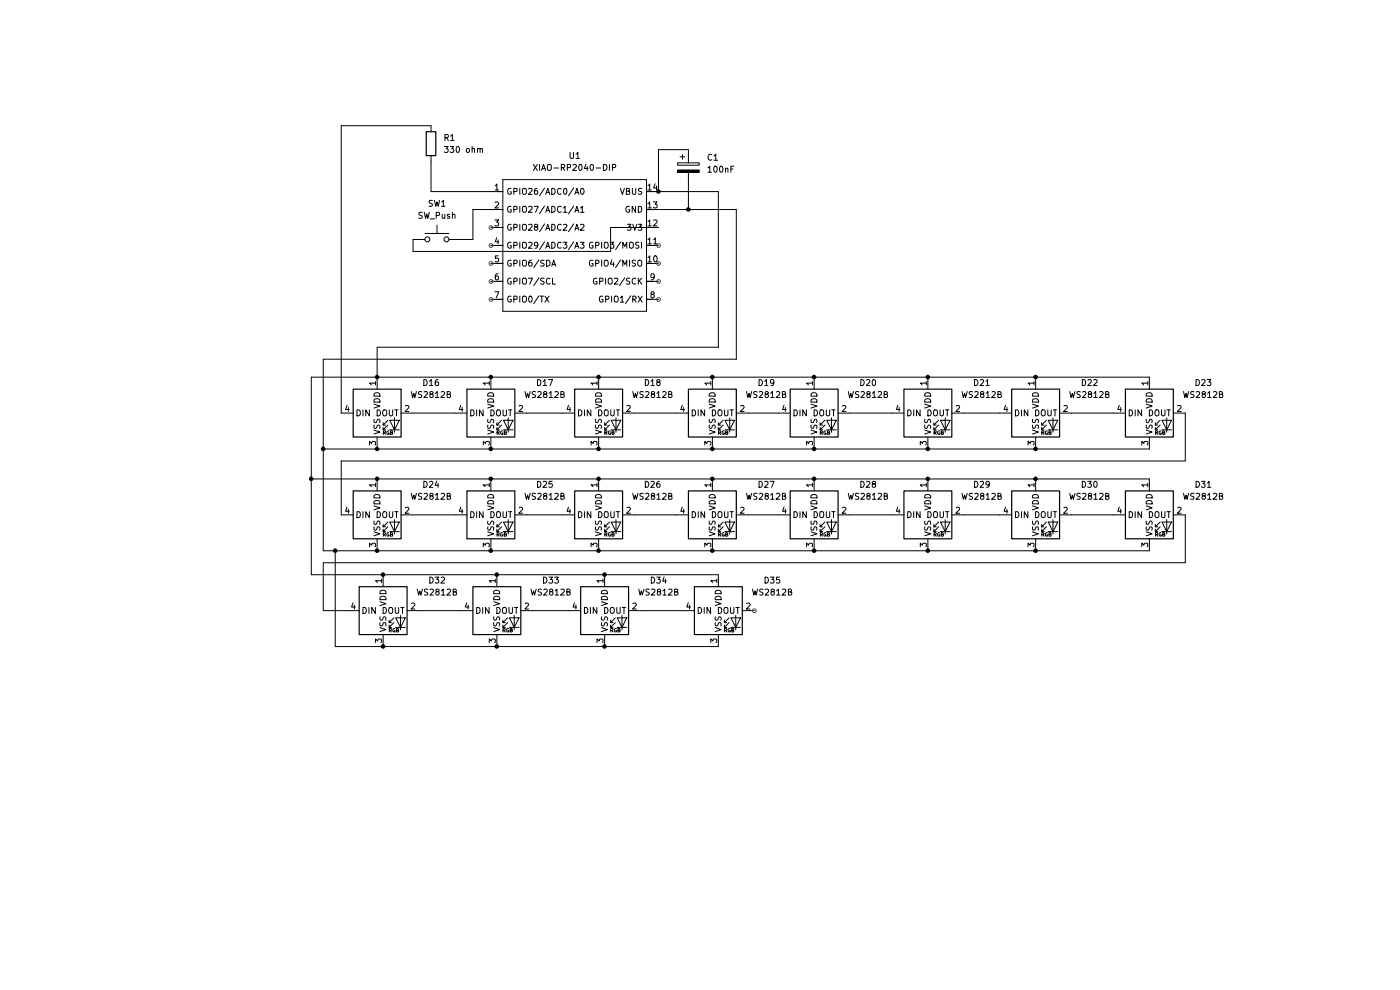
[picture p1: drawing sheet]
(kicad_sch
 (version 20250114)
 (generator "eeschema")
 (generator_version "9.0")
 (paper "A4")
 (lib_symbols
  (symbol "Device:C_Polarized"
   (pin_numbers (hide yes))
   (pin_names
    (offset 0.254)) (exclude_from_sim no) (in_bom yes) (on_board yes)
   (property "Reference" "C" (at 0.635 2.54 0) (effects (font (size 1.27 1.27)) (justify left)))
   (property "Value" "C_Polarized" (at 0.635 -2.54 0) (effects (font (size 1.27 1.27)) (justify left)))
   (property "Footprint" "" (at 0.9652 -3.81 0) (effects (font (size 1.27 1.27)) (hide yes)))
   (property "Datasheet" "~" (at 0 0 0) (effects (font (size 1.27 1.27)) (hide yes)))
   (property "Description" "Polarized capacitor" (at 0 0 0) (effects (font (size 1.27 1.27)) (hide yes)))
   (symbol "C_Polarized_0_1"
    (rectangle (start -2.286 0.508) (end 2.286 1.016) (stroke (width 0) (type default)) (fill (type none)))
    (polyline (pts (xy -1.778 2.286) (xy -0.762 2.286)) (stroke (width 0) (type default)) (fill (type none)))
    (polyline (pts (xy -1.27 2.794) (xy -1.27 1.778)) (stroke (width 0) (type default)) (fill (type none)))
    (rectangle (start 2.286 -0.508) (end -2.286 -1.016) (stroke (width 0) (type default)) (fill (type outline))))
   (symbol "C_Polarized_1_1"
    (pin passive line (at 0 3.81 270) (length 2.794) (name "~" (effects (font (size 1.27 1.27)))) (number "1" (effects (font (size 1.27 1.27)))))
    (pin passive line (at 0 -3.81 90) (length 2.794) (name "~" (effects (font (size 1.27 1.27)))) (number "2" (effects (font (size 1.27 1.27))))))
   (embedded_fonts no))
  (symbol "Device:R"
   (pin_numbers (hide yes))
   (pin_names
    (offset 0)) (exclude_from_sim no) (in_bom yes) (on_board yes)
   (property "Reference" "R" (at 2.032 0 90) (effects (font (size 1.27 1.27))))
   (property "Value" "R" (at 0 0 90) (effects (font (size 1.27 1.27))))
   (property "Footprint" "" (at -1.778 0 90) (effects (font (size 1.27 1.27)) (hide yes)))
   (property "Datasheet" "~" (at 0 0 0) (effects (font (size 1.27 1.27)) (hide yes)))
   (property "Description" "Resistor" (at 0 0 0) (effects (font (size 1.27 1.27)) (hide yes)))
   (symbol "R_0_1"
    (rectangle (start -1.016 -2.54) (end 1.016 2.54) (stroke (width 0.254) (type default)) (fill (type none))))
   (symbol "R_1_1"
    (pin passive line (at 0 3.81 270) (length 1.27) (name "~" (effects (font (size 1.27 1.27)))) (number "1" (effects (font (size 1.27 1.27)))))
    (pin passive line (at 0 -3.81 90) (length 1.27) (name "~" (effects (font (size 1.27 1.27)))) (number "2" (effects (font (size 1.27 1.27))))))
   (embedded_fonts no))
  (symbol "LED:WS2812B"
   (pin_names
    (offset 0.254)) (exclude_from_sim no) (in_bom yes) (on_board yes)
   (property "Reference" "D" (at 5.08 5.715 0) (effects (font (size 1.27 1.27)) (justify right bottom)))
   (property "Value" "WS2812B" (at 1.27 -5.715 0) (effects (font (size 1.27 1.27)) (justify left top)))
   (property "Footprint" "LED_SMD:LED_WS2812B_PLCC4_5.0x5.0mm_P3.2mm" (at 1.27 -7.62 0) (effects (font (size 1.27 1.27)) (justify left top) (hide yes)))
   (property "Datasheet" "https://cdn-shop.adafruit.com/datasheets/WS2812B.pdf" (at 2.54 -9.525 0) (effects (font (size 1.27 1.27)) (justify left top) (hide yes)))
   (property "Description" "RGB LED with integrated controller" (at 0 0 0) (effects (font (size 1.27 1.27)) (hide yes)))
   (symbol "WS2812B_0_0"
    (text "RGB" (at 2.286 -4.191 0) (effects (font (size 0.762 0.762)))))
   (symbol "WS2812B_0_1"
    (polyline (pts (xy 1.27 -2.54) (xy 1.778 -2.54)) (stroke (width 0) (type default)) (fill (type none)))
    (polyline (pts (xy 1.27 -3.556) (xy 1.778 -3.556)) (stroke (width 0) (type default)) (fill (type none)))
    (polyline (pts (xy 2.286 -1.524) (xy 1.27 -2.54) (xy 1.27 -2.032)) (stroke (width 0) (type default)) (fill (type none)))
    (polyline (pts (xy 2.286 -2.54) (xy 1.27 -3.556) (xy 1.27 -3.048)) (stroke (width 0) (type default)) (fill (type none)))
    (polyline (pts (xy 3.683 -1.016) (xy 3.683 -3.556) (xy 3.683 -4.064)) (stroke (width 0) (type default)) (fill (type none)))
    (polyline (pts (xy 4.699 -1.524) (xy 2.667 -1.524) (xy 3.683 -3.556) (xy 4.699 -1.524)) (stroke (width 0) (type default)) (fill (type none)))
    (polyline (pts (xy 4.699 -3.556) (xy 2.667 -3.556)) (stroke (width 0) (type default)) (fill (type none)))
    (rectangle (start 5.08 5.08) (end -5.08 -5.08) (stroke (width 0.254) (type default)) (fill (type background))))
   (symbol "WS2812B_1_1"
    (pin input line (at -7.62 0 0) (length 2.54) (name "DIN" (effects (font (size 1.27 1.27)))) (number "4" (effects (font (size 1.27 1.27)))))
    (pin power_in line (at 0 7.62 270) (length 2.54) (name "VDD" (effects (font (size 1.27 1.27)))) (number "1" (effects (font (size 1.27 1.27)))))
    (pin power_in line (at 0 -7.62 90) (length 2.54) (name "VSS" (effects (font (size 1.27 1.27)))) (number "3" (effects (font (size 1.27 1.27)))))
    (pin output line (at 7.62 0 180) (length 2.54) (name "DOUT" (effects (font (size 1.27 1.27)))) (number "2" (effects (font (size 1.27 1.27))))))
   (embedded_fonts no))
  (symbol "Seeed_Studio_XIAO_Series:XIAO-RP2040-DIP" (exclude_from_sim no) (in_bom yes) (on_board yes)
   (property "Reference" "U" (at 0 0 0) (effects (font (size 1.27 1.27))))
   (property "Value" "XIAO-RP2040-DIP" (at 5.334 -1.778 0) (effects (font (size 1.27 1.27))))
   (property "Footprint" "Module:MOUDLE14P-XIAO-DIP-SMD" (at 14.478 -32.258 0) (effects (font (size 1.27 1.27)) (hide yes)))
   (property "Datasheet" "" (at 0 0 0) (effects (font (size 1.27 1.27)) (hide yes)))
   (property "Description" "" (at 0 0 0) (effects (font (size 1.27 1.27)) (hide yes)))
   (symbol "XIAO-RP2040-DIP_1_0"
    (polyline (pts (xy -1.27 -2.54) (xy 29.21 -2.54)) (stroke (width 0.1524) (type solid)) (fill (type none)))
    (polyline (pts (xy -1.27 -5.08) (xy -2.54 -5.08)) (stroke (width 0.1524) (type solid)) (fill (type none)))
    (polyline (pts (xy -1.27 -5.08) (xy -1.27 -2.54)) (stroke (width 0.1524) (type solid)) (fill (type none)))
    (polyline (pts (xy -1.27 -8.89) (xy -2.54 -8.89)) (stroke (width 0.1524) (type solid)) (fill (type none)))
    (polyline (pts (xy -1.27 -8.89) (xy -1.27 -5.08)) (stroke (width 0.1524) (type solid)) (fill (type none)))
    (polyline (pts (xy -1.27 -12.7) (xy -2.54 -12.7)) (stroke (width 0.1524) (type solid)) (fill (type none)))
    (polyline (pts (xy -1.27 -12.7) (xy -1.27 -8.89)) (stroke (width 0.1524) (type solid)) (fill (type none)))
    (polyline (pts (xy -1.27 -16.51) (xy -2.54 -16.51)) (stroke (width 0.1524) (type solid)) (fill (type none)))
    (polyline (pts (xy -1.27 -16.51) (xy -1.27 -12.7)) (stroke (width 0.1524) (type solid)) (fill (type none)))
    (polyline (pts (xy -1.27 -20.32) (xy -2.54 -20.32)) (stroke (width 0.1524) (type solid)) (fill (type none)))
    (polyline (pts (xy -1.27 -24.13) (xy -2.54 -24.13)) (stroke (width 0.1524) (type solid)) (fill (type none)))
    (polyline (pts (xy -1.27 -27.94) (xy -2.54 -27.94)) (stroke (width 0.1524) (type solid)) (fill (type none)))
    (polyline (pts (xy -1.27 -30.48) (xy -1.27 -16.51)) (stroke (width 0.1524) (type solid)) (fill (type none)))
    (polyline (pts (xy 29.21 -2.54) (xy 29.21 -5.08)) (stroke (width 0.1524) (type solid)) (fill (type none)))
    (polyline (pts (xy 29.21 -5.08) (xy 29.21 -8.89)) (stroke (width 0.1524) (type solid)) (fill (type none)))
    (polyline (pts (xy 29.21 -8.89) (xy 29.21 -12.7)) (stroke (width 0.1524) (type solid)) (fill (type none)))
    (polyline (pts (xy 29.21 -12.7) (xy 29.21 -30.48)) (stroke (width 0.1524) (type solid)) (fill (type none)))
    (polyline (pts (xy 29.21 -30.48) (xy -1.27 -30.48)) (stroke (width 0.1524) (type solid)) (fill (type none)))
    (polyline (pts (xy 30.48 -5.08) (xy 29.21 -5.08)) (stroke (width 0.1524) (type solid)) (fill (type none)))
    (polyline (pts (xy 30.48 -8.89) (xy 29.21 -8.89)) (stroke (width 0.1524) (type solid)) (fill (type none)))
    (polyline (pts (xy 30.48 -12.7) (xy 29.21 -12.7)) (stroke (width 0.1524) (type solid)) (fill (type none)))
    (polyline (pts (xy 30.48 -16.51) (xy 29.21 -16.51)) (stroke (width 0.1524) (type solid)) (fill (type none)))
    (polyline (pts (xy 30.48 -20.32) (xy 29.21 -20.32)) (stroke (width 0.1524) (type solid)) (fill (type none)))
    (polyline (pts (xy 30.48 -24.13) (xy 29.21 -24.13)) (stroke (width 0.1524) (type solid)) (fill (type none)))
    (polyline (pts (xy 30.48 -27.94) (xy 29.21 -27.94)) (stroke (width 0.1524) (type solid)) (fill (type none)))
    (pin passive line (at -3.81 -5.08 0) (length 2.54) (name "GPIO26/ADC0/A0" (effects (font (size 1.27 1.27)))) (number "1" (effects (font (size 1.27 1.27)))))
    (pin passive line (at -3.81 -8.89 0) (length 2.54) (name "GPIO27/ADC1/A1" (effects (font (size 1.27 1.27)))) (number "2" (effects (font (size 1.27 1.27)))))
    (pin passive line (at -3.81 -12.7 0) (length 2.54) (name "GPIO28/ADC2/A2" (effects (font (size 1.27 1.27)))) (number "3" (effects (font (size 1.27 1.27)))))
    (pin passive line (at -3.81 -16.51 0) (length 2.54) (name "GPIO29/ADC3/A3" (effects (font (size 1.27 1.27)))) (number "4" (effects (font (size 1.27 1.27)))))
    (pin passive line (at -3.81 -20.32 0) (length 2.54) (name "GPIO6/SDA" (effects (font (size 1.27 1.27)))) (number "5" (effects (font (size 1.27 1.27)))))
    (pin passive line (at -3.81 -24.13 0) (length 2.54) (name "GPIO7/SCL" (effects (font (size 1.27 1.27)))) (number "6" (effects (font (size 1.27 1.27)))))
    (pin passive line (at -3.81 -27.94 0) (length 2.54) (name "GPIO0/TX" (effects (font (size 1.27 1.27)))) (number "7" (effects (font (size 1.27 1.27)))))
    (pin passive line (at 31.75 -5.08 180) (length 2.54) (name "VBUS" (effects (font (size 1.27 1.27)))) (number "14" (effects (font (size 1.27 1.27)))))
    (pin passive line (at 31.75 -8.89 180) (length 2.54) (name "GND" (effects (font (size 1.27 1.27)))) (number "13" (effects (font (size 1.27 1.27)))))
    (pin passive line (at 31.75 -12.7 180) (length 2.54) (name "3V3" (effects (font (size 1.27 1.27)))) (number "12" (effects (font (size 1.27 1.27)))))
    (pin passive line (at 31.75 -16.51 180) (length 2.54) (name "GPIO3/MOSI" (effects (font (size 1.27 1.27)))) (number "11" (effects (font (size 1.27 1.27)))))
    (pin passive line (at 31.75 -20.32 180) (length 2.54) (name "GPIO4/MISO" (effects (font (size 1.27 1.27)))) (number "10" (effects (font (size 1.27 1.27)))))
    (pin passive line (at 31.75 -24.13 180) (length 2.54) (name "GPIO2/SCK" (effects (font (size 1.27 1.27)))) (number "9" (effects (font (size 1.27 1.27)))))
    (pin passive line (at 31.75 -27.94 180) (length 2.54) (name "GPIO1/RX" (effects (font (size 1.27 1.27)))) (number "8" (effects (font (size 1.27 1.27))))))
   (embedded_fonts no))
  (symbol "Switch:SW_Push"
   (pin_numbers (hide yes))
   (pin_names
    (offset 1.016) (hide yes)) (exclude_from_sim no) (in_bom yes) (on_board yes)
   (property "Reference" "SW" (at 1.27 2.54 0) (effects (font (size 1.27 1.27)) (justify left)))
   (property "Value" "SW_Push" (at 0 -1.524 0) (effects (font (size 1.27 1.27))))
   (property "Footprint" "" (at 0 5.08 0) (effects (font (size 1.27 1.27)) (hide yes)))
   (property "Datasheet" "~" (at 0 5.08 0) (effects (font (size 1.27 1.27)) (hide yes)))
   (property "Description" "Push button switch, generic, two pins" (at 0 0 0) (effects (font (size 1.27 1.27)) (hide yes)))
   (symbol "SW_Push_0_1"
    (circle (center -2.032 0) (radius 0.508) (stroke (width 0) (type default)) (fill (type none)))
    (polyline (pts (xy 0 1.27) (xy 0 3.048)) (stroke (width 0) (type default)) (fill (type none)))
    (circle (center 2.032 0) (radius 0.508) (stroke (width 0) (type default)) (fill (type none)))
    (polyline (pts (xy 2.54 1.27) (xy -2.54 1.27)) (stroke (width 0) (type default)) (fill (type none)))
    (pin passive line (at -5.08 0 0) (length 2.54) (name "1" (effects (font (size 1.27 1.27)))) (number "1" (effects (font (size 1.27 1.27)))))
    (pin passive line (at 5.08 0 180) (length 2.54) (name "2" (effects (font (size 1.27 1.27)))) (number "2" (effects (font (size 1.27 1.27))))))
   (embedded_fonts no)))
 (junction
  (at 151.13 116.84)
  (diameter 0)
  (color 0 0 0 0))
 (junction
  (at 127 101.6)
  (diameter 0)
  (color 0 0 0 0))
 (junction
  (at 219.71 101.6)
  (diameter 0)
  (color 0 0 0 0))
 (junction
  (at 151.13 80.01)
  (diameter 0)
  (color 0 0 0 0))
 (junction
  (at 127 95.25)
  (diameter 0)
  (color 0 0 0 0))
 (junction
  (at 196.85 116.84)
  (diameter 0)
  (color 0 0 0 0))
 (junction
  (at 172.72 80.01)
  (diameter 0)
  (color 0 0 0 0))
 (junction
  (at 68.58 95.25)
  (diameter 0)
  (color 0 0 0 0))
 (junction
  (at 128.27 121.92)
  (diameter 0)
  (color 0 0 0 0))
 (junction
  (at 127 116.84)
  (diameter 0)
  (color 0 0 0 0))
 (junction
  (at 81.28 121.92)
  (diameter 0)
  (color 0 0 0 0))
 (junction
  (at 196.85 95.25)
  (diameter 0)
  (color 0 0 0 0))
 (junction
  (at 80.01 95.25)
  (diameter 0)
  (color 0 0 0 0))
 (junction
  (at 80.01 101.6)
  (diameter 0)
  (color 0 0 0 0))
 (junction
  (at 196.85 101.6)
  (diameter 0)
  (color 0 0 0 0))
 (junction
  (at 151.13 95.25)
  (diameter 0)
  (color 0 0 0 0))
 (junction
  (at 172.72 95.25)
  (diameter 0)
  (color 0 0 0 0))
 (junction
  (at 151.13 101.6)
  (diameter 0)
  (color 0 0 0 0))
 (junction
  (at 127 80.01)
  (diameter 0)
  (color 0 0 0 0))
 (junction
  (at 104.14 101.6)
  (diameter 0)
  (color 0 0 0 0))
 (junction
  (at 172.72 116.84)
  (diameter 0)
  (color 0 0 0 0))
 (junction
  (at 81.28 137.16)
  (diameter 0)
  (color 0 0 0 0))
 (junction
  (at 219.71 95.25)
  (diameter 0)
  (color 0 0 0 0))
 (junction
  (at 105.41 121.92)
  (diameter 0)
  (color 0 0 0 0))
 (junction
  (at 139.7 40.64)
  (diameter 0)
  (color 0 0 0 0))
 (junction
  (at 172.72 101.6)
  (diameter 0)
  (color 0 0 0 0))
 (junction
  (at 105.41 137.16)
  (diameter 0)
  (color 0 0 0 0))
 (junction
  (at 219.71 116.84)
  (diameter 0)
  (color 0 0 0 0))
 (junction
  (at 71.12 116.84)
  (diameter 0)
  (color 0 0 0 0))
 (junction
  (at 128.27 137.16)
  (diameter 0)
  (color 0 0 0 0))
 (junction
  (at 104.14 95.25)
  (diameter 0)
  (color 0 0 0 0))
 (junction
  (at 80.01 80.01)
  (diameter 0)
  (color 0 0 0 0))
 (junction
  (at 104.14 80.01)
  (diameter 0)
  (color 0 0 0 0))
 (junction
  (at 80.01 116.84)
  (diameter 0)
  (color 0 0 0 0))
 (junction
  (at 146.05 44.45)
  (diameter 0)
  (color 0 0 0 0))
 (junction
  (at 219.71 80.01)
  (diameter 0)
  (color 0 0 0 0))
 (junction
  (at 66.04 101.6)
  (diameter 0)
  (color 0 0 0 0))
 (junction
  (at 196.85 80.01)
  (diameter 0)
  (color 0 0 0 0))
 (junction
  (at 104.14 116.84)
  (diameter 0)
  (color 0 0 0 0))
 (wire
  (pts (xy 219.71 80.01) (xy 243.84 80.01))
  (stroke (width 0) (type default)))
 (wire
  (pts (xy 104.14 80.01) (xy 127 80.01))
  (stroke (width 0) (type default)))
 (wire
  (pts (xy 134.62 109.22) (xy 143.51 109.22))
  (stroke (width 0) (type default)))
 (wire
  (pts (xy 113.03 129.54) (xy 120.65 129.54))
  (stroke (width 0) (type default)))
 (wire
  (pts (xy 104.14 95.25) (xy 127 95.25))
  (stroke (width 0) (type default)))
 (wire
  (pts (xy 104.14 40.64) (xy 91.44 40.64))
  (stroke (width 0) (type default)))
 (wire
  (pts (xy 135.89 129.54) (xy 144.78 129.54))
  (stroke (width 0) (type default)))
 (wire
  (pts (xy 81.28 137.16) (xy 105.41 137.16))
  (stroke (width 0) (type default)))
 (wire
  (pts (xy 172.72 101.6) (xy 196.85 101.6))
  (stroke (width 0) (type default)))
 (wire
  (pts (xy 152.4 73.66) (xy 80.01 73.66))
  (stroke (width 0) (type default)))
 (wire
  (pts (xy 172.72 95.25) (xy 196.85 95.25))
  (stroke (width 0) (type default)))
 (wire
  (pts (xy 128.27 121.92) (xy 152.4 121.92))
  (stroke (width 0) (type default)))
 (wire
  (pts (xy 251.46 97.79) (xy 72.39 97.79))
  (stroke (width 0) (type default)))
 (wire
  (pts (xy 127 116.84) (xy 151.13 116.84))
  (stroke (width 0) (type default)))
 (wire
  (pts (xy 204.47 87.63) (xy 212.09 87.63))
  (stroke (width 0) (type default)))
 (wire
  (pts (xy 71.12 116.84) (xy 80.01 116.84))
  (stroke (width 0) (type default)))
 (wire
  (pts (xy 128.27 137.16) (xy 152.4 137.16))
  (stroke (width 0) (type default)))
 (wire
  (pts (xy 91.44 40.64) (xy 91.44 34.29))
  (stroke (width 0) (type default)))
 (wire
  (pts (xy 68.58 116.84) (xy 71.12 116.84))
  (stroke (width 0) (type default)))
 (wire
  (pts (xy 196.85 101.6) (xy 219.71 101.6))
  (stroke (width 0) (type default)))
 (wire
  (pts (xy 151.13 80.01) (xy 172.72 80.01))
  (stroke (width 0) (type default)))
 (wire
  (pts (xy 71.12 137.16) (xy 81.28 137.16))
  (stroke (width 0) (type default)))
 (wire
  (pts (xy 151.13 95.25) (xy 172.72 95.25))
  (stroke (width 0) (type default)))
 (wire
  (pts (xy 146.05 31.75) (xy 139.7 31.75))
  (stroke (width 0) (type default)))
 (wire
  (pts (xy 251.46 87.63) (xy 251.46 97.79))
  (stroke (width 0) (type default)))
 (wire
  (pts (xy 180.34 109.22) (xy 189.23 109.22))
  (stroke (width 0) (type default)))
 (wire
  (pts (xy 172.72 80.01) (xy 196.85 80.01))
  (stroke (width 0) (type default)))
 (wire
  (pts (xy 172.72 116.84) (xy 196.85 116.84))
  (stroke (width 0) (type default)))
 (wire
  (pts (xy 251.46 109.22) (xy 251.46 119.38))
  (stroke (width 0) (type default)))
 (wire
  (pts (xy 111.76 109.22) (xy 119.38 109.22))
  (stroke (width 0) (type default)))
 (wire
  (pts (xy 87.63 87.63) (xy 96.52 87.63))
  (stroke (width 0) (type default)))
 (wire
  (pts (xy 139.7 40.64) (xy 152.4 40.64))
  (stroke (width 0) (type default)))
 (wire
  (pts (xy 68.58 76.2) (xy 68.58 95.25))
  (stroke (width 0) (type default)))
 (wire
  (pts (xy 219.71 95.25) (xy 243.84 95.25))
  (stroke (width 0) (type default)))
 (wire
  (pts (xy 111.76 87.63) (xy 119.38 87.63))
  (stroke (width 0) (type default)))
 (wire
  (pts (xy 251.46 119.38) (xy 68.58 119.38))
  (stroke (width 0) (type default)))
 (wire
  (pts (xy 219.71 116.84) (xy 243.84 116.84))
  (stroke (width 0) (type default)))
 (wire
  (pts (xy 146.05 44.45) (xy 156.21 44.45))
  (stroke (width 0) (type default)))
 (wire
  (pts (xy 227.33 109.22) (xy 236.22 109.22))
  (stroke (width 0) (type default)))
 (wire
  (pts (xy 104.14 101.6) (xy 127 101.6))
  (stroke (width 0) (type default)))
 (wire
  (pts (xy 66.04 101.6) (xy 66.04 121.92))
  (stroke (width 0) (type default)))
 (wire
  (pts (xy 156.21 44.45) (xy 156.21 76.2))
  (stroke (width 0) (type default)))
 (wire
  (pts (xy 68.58 129.54) (xy 73.66 129.54))
  (stroke (width 0) (type default)))
 (wire
  (pts (xy 158.75 109.22) (xy 165.1 109.22))
  (stroke (width 0) (type default)))
 (wire
  (pts (xy 151.13 116.84) (xy 172.72 116.84))
  (stroke (width 0) (type default)))
 (wire
  (pts (xy 80.01 73.66) (xy 80.01 80.01))
  (stroke (width 0) (type default)))
 (wire
  (pts (xy 97.79 50.8) (xy 100.33 50.8))
  (stroke (width 0) (type default)))
 (wire
  (pts (xy 100.33 44.45) (xy 104.14 44.45))
  (stroke (width 0) (type default)))
 (wire
  (pts (xy 72.39 97.79) (xy 72.39 109.22))
  (stroke (width 0) (type default)))
 (wire
  (pts (xy 151.13 101.6) (xy 172.72 101.6))
  (stroke (width 0) (type default)))
 (wire
  (pts (xy 80.01 101.6) (xy 104.14 101.6))
  (stroke (width 0) (type default)))
 (wire
  (pts (xy 68.58 95.25) (xy 68.58 116.84))
  (stroke (width 0) (type default)))
 (wire
  (pts (xy 80.01 80.01) (xy 104.14 80.01))
  (stroke (width 0) (type default)))
 (wire
  (pts (xy 196.85 80.01) (xy 219.71 80.01))
  (stroke (width 0) (type default)))
 (wire
  (pts (xy 196.85 95.25) (xy 219.71 95.25))
  (stroke (width 0) (type default)))
 (wire
  (pts (xy 127 95.25) (xy 151.13 95.25))
  (stroke (width 0) (type default)))
 (wire
  (pts (xy 80.01 95.25) (xy 104.14 95.25))
  (stroke (width 0) (type default)))
 (wire
  (pts (xy 156.21 76.2) (xy 68.58 76.2))
  (stroke (width 0) (type default)))
 (wire
  (pts (xy 219.71 101.6) (xy 243.84 101.6))
  (stroke (width 0) (type default)))
 (wire
  (pts (xy 71.12 116.84) (xy 71.12 137.16))
  (stroke (width 0) (type default)))
 (wire
  (pts (xy 129.54 48.26) (xy 139.7 48.26))
  (stroke (width 0) (type default)))
 (wire
  (pts (xy 146.05 39.37) (xy 146.05 44.45))
  (stroke (width 0) (type default)))
 (wire
  (pts (xy 134.62 87.63) (xy 143.51 87.63))
  (stroke (width 0) (type default)))
 (wire
  (pts (xy 158.75 87.63) (xy 165.1 87.63))
  (stroke (width 0) (type default)))
 (wire
  (pts (xy 204.47 109.22) (xy 212.09 109.22))
  (stroke (width 0) (type default)))
 (wire
  (pts (xy 139.7 44.45) (xy 146.05 44.45))
  (stroke (width 0) (type default)))
 (wire
  (pts (xy 152.4 40.64) (xy 152.4 73.66))
  (stroke (width 0) (type default)))
 (wire
  (pts (xy 105.41 121.92) (xy 128.27 121.92))
  (stroke (width 0) (type default)))
 (wire
  (pts (xy 105.41 137.16) (xy 128.27 137.16))
  (stroke (width 0) (type default)))
 (wire
  (pts (xy 66.04 80.01) (xy 66.04 101.6))
  (stroke (width 0) (type default)))
 (wire
  (pts (xy 227.33 87.63) (xy 236.22 87.63))
  (stroke (width 0) (type default)))
 (wire
  (pts (xy 80.01 116.84) (xy 104.14 116.84))
  (stroke (width 0) (type default)))
 (wire
  (pts (xy 68.58 119.38) (xy 68.58 129.54))
  (stroke (width 0) (type default)))
 (wire
  (pts (xy 80.01 80.01) (xy 66.04 80.01))
  (stroke (width 0) (type default)))
 (wire
  (pts (xy 127 80.01) (xy 151.13 80.01))
  (stroke (width 0) (type default)))
 (wire
  (pts (xy 196.85 116.84) (xy 219.71 116.84))
  (stroke (width 0) (type default)))
 (wire
  (pts (xy 87.63 50.8) (xy 87.63 53.34))
  (stroke (width 0) (type default)))
 (wire
  (pts (xy 72.39 26.67) (xy 72.39 87.63))
  (stroke (width 0) (type default)))
 (wire
  (pts (xy 88.9 129.54) (xy 97.79 129.54))
  (stroke (width 0) (type default)))
 (wire
  (pts (xy 87.63 53.34) (xy 129.54 53.34))
  (stroke (width 0) (type default)))
 (wire
  (pts (xy 91.44 26.67) (xy 72.39 26.67))
  (stroke (width 0) (type default)))
 (wire
  (pts (xy 80.01 101.6) (xy 66.04 101.6))
  (stroke (width 0) (type default)))
 (wire
  (pts (xy 104.14 116.84) (xy 127 116.84))
  (stroke (width 0) (type default)))
 (wire
  (pts (xy 87.63 109.22) (xy 96.52 109.22))
  (stroke (width 0) (type default)))
 (wire
  (pts (xy 129.54 53.34) (xy 129.54 48.26))
  (stroke (width 0) (type default)))
 (wire
  (pts (xy 180.34 87.63) (xy 189.23 87.63))
  (stroke (width 0) (type default)))
 (wire
  (pts (xy 81.28 121.92) (xy 105.41 121.92))
  (stroke (width 0) (type default)))
 (wire
  (pts (xy 127 101.6) (xy 151.13 101.6))
  (stroke (width 0) (type default)))
 (wire
  (pts (xy 66.04 121.92) (xy 81.28 121.92))
  (stroke (width 0) (type default)))
 (wire
  (pts (xy 80.01 95.25) (xy 68.58 95.25))
  (stroke (width 0) (type default)))
 (wire
  (pts (xy 100.33 50.8) (xy 100.33 44.45))
  (stroke (width 0) (type default)))
 (wire
  (pts (xy 139.7 31.75) (xy 139.7 40.64))
  (stroke (width 0) (type default)))
 (symbol
  (lib_id "LED:WS2812B")
  (at 172.72 87.63 0)
  (unit 1)
  (exclude_from_sim no)
  (in_bom yes)
  (on_board yes)
  (dnp no)
  (fields_autoplaced yes)
  (property "Reference" "D20" (at 184.15 81.2098 0) (effects (font (size 1.27 1.27))))
  (property "Value" "WS2812B" (at 184.15 83.7498 0) (effects (font (size 1.27 1.27))))
  (property "Footprint" "LED_SMD:LED_WS2812B_PLCC4_5.0x5.0mm_P3.2mm" (at 173.99 95.25 0) (effects (font (size 1.27 1.27)) (justify left top) (hide yes)))
  (property "Datasheet" "https://cdn-shop.adafruit.com/datasheets/WS2812B.pdf" (at 175.26 97.155 0) (effects (font (size 1.27 1.27)) (justify left top) (hide yes)))
  (property "Description" "RGB LED with integrated controller" (at 172.72 87.63 0) (effects (font (size 1.27 1.27)) (hide yes)))
  (pin "3")
  (pin "4")
  (pin "1")
  (pin "2"))
 (symbol
  (lib_id "LED:WS2812B")
  (at 104.14 109.22 0)
  (unit 1)
  (exclude_from_sim no)
  (in_bom yes)
  (on_board yes)
  (dnp no)
  (fields_autoplaced yes)
  (property "Reference" "D25" (at 115.57 102.7998 0) (effects (font (size 1.27 1.27))))
  (property "Value" "WS2812B" (at 115.57 105.3398 0) (effects (font (size 1.27 1.27))))
  (property "Footprint" "LED_SMD:LED_WS2812B_PLCC4_5.0x5.0mm_P3.2mm" (at 105.41 116.84 0) (effects (font (size 1.27 1.27)) (justify left top) (hide yes)))
  (property "Datasheet" "https://cdn-shop.adafruit.com/datasheets/WS2812B.pdf" (at 106.68 118.745 0) (effects (font (size 1.27 1.27)) (justify left top) (hide yes)))
  (property "Description" "RGB LED with integrated controller" (at 104.14 109.22 0) (effects (font (size 1.27 1.27)) (hide yes)))
  (pin "3")
  (pin "4")
  (pin "1")
  (pin "2"))
 (symbol
  (lib_id "LED:WS2812B")
  (at 151.13 87.63 0)
  (unit 1)
  (exclude_from_sim no)
  (in_bom yes)
  (on_board yes)
  (dnp no)
  (fields_autoplaced yes)
  (property "Reference" "D19" (at 162.56 81.2098 0) (effects (font (size 1.27 1.27))))
  (property "Value" "WS2812B" (at 162.56 83.7498 0) (effects (font (size 1.27 1.27))))
  (property "Footprint" "LED_SMD:LED_WS2812B_PLCC4_5.0x5.0mm_P3.2mm" (at 152.4 95.25 0) (effects (font (size 1.27 1.27)) (justify left top) (hide yes)))
  (property "Datasheet" "https://cdn-shop.adafruit.com/datasheets/WS2812B.pdf" (at 153.67 97.155 0) (effects (font (size 1.27 1.27)) (justify left top) (hide yes)))
  (property "Description" "RGB LED with integrated controller" (at 151.13 87.63 0) (effects (font (size 1.27 1.27)) (hide yes)))
  (pin "3")
  (pin "4")
  (pin "1")
  (pin "2"))
 (symbol
  (lib_id "Device:R")
  (at 91.44 30.48 0)
  (unit 1)
  (exclude_from_sim no)
  (in_bom yes)
  (on_board yes)
  (dnp no)
  (fields_autoplaced yes)
  (property "Reference" "R1" (at 93.98 29.2099 0) (effects (font (size 1.27 1.27)) (justify left)))
  (property "Value" "330 ohm" (at 93.98 31.7499 0) (effects (font (size 1.27 1.27)) (justify left)))
  (property "Footprint" "Resistor_SMD:R_0603_1608Metric" (at 89.662 30.48 90) (effects (font (size 1.27 1.27)) (hide yes)))
  (property "Datasheet" "~" (at 91.44 30.48 0) (effects (font (size 1.27 1.27)) (hide yes)))
  (property "Description" "Resistor" (at 91.44 30.48 0) (effects (font (size 1.27 1.27)) (hide yes)))
  (pin "1")
  (pin "2"))
 (symbol
  (lib_id "LED:WS2812B")
  (at 104.14 87.63 0)
  (unit 1)
  (exclude_from_sim no)
  (in_bom yes)
  (on_board yes)
  (dnp no)
  (fields_autoplaced yes)
  (property "Reference" "D17" (at 115.57 81.2098 0) (effects (font (size 1.27 1.27))))
  (property "Value" "WS2812B" (at 115.57 83.7498 0) (effects (font (size 1.27 1.27))))
  (property "Footprint" "LED_SMD:LED_WS2812B_PLCC4_5.0x5.0mm_P3.2mm" (at 105.41 95.25 0) (effects (font (size 1.27 1.27)) (justify left top) (hide yes)))
  (property "Datasheet" "https://cdn-shop.adafruit.com/datasheets/WS2812B.pdf" (at 106.68 97.155 0) (effects (font (size 1.27 1.27)) (justify left top) (hide yes)))
  (property "Description" "RGB LED with integrated controller" (at 104.14 87.63 0) (effects (font (size 1.27 1.27)) (hide yes)))
  (pin "3")
  (pin "4")
  (pin "1")
  (pin "2"))
 (symbol
  (lib_id "LED:WS2812B")
  (at 128.27 129.54 0)
  (unit 1)
  (exclude_from_sim no)
  (in_bom yes)
  (on_board yes)
  (dnp no)
  (fields_autoplaced yes)
  (property "Reference" "D34" (at 139.7 123.1198 0) (effects (font (size 1.27 1.27))))
  (property "Value" "WS2812B" (at 139.7 125.6598 0) (effects (font (size 1.27 1.27))))
  (property "Footprint" "LED_SMD:LED_WS2812B_PLCC4_5.0x5.0mm_P3.2mm" (at 129.54 137.16 0) (effects (font (size 1.27 1.27)) (justify left top) (hide yes)))
  (property "Datasheet" "https://cdn-shop.adafruit.com/datasheets/WS2812B.pdf" (at 130.81 139.065 0) (effects (font (size 1.27 1.27)) (justify left top) (hide yes)))
  (property "Description" "RGB LED with integrated controller" (at 128.27 129.54 0) (effects (font (size 1.27 1.27)) (hide yes)))
  (pin "3")
  (pin "4")
  (pin "1")
  (pin "2"))
 (symbol
  (lib_id "LED:WS2812B")
  (at 219.71 109.22 0)
  (unit 1)
  (exclude_from_sim no)
  (in_bom yes)
  (on_board yes)
  (dnp no)
  (fields_autoplaced yes)
  (property "Reference" "D30" (at 231.14 102.7998 0) (effects (font (size 1.27 1.27))))
  (property "Value" "WS2812B" (at 231.14 105.3398 0) (effects (font (size 1.27 1.27))))
  (property "Footprint" "LED_SMD:LED_WS2812B_PLCC4_5.0x5.0mm_P3.2mm" (at 220.98 116.84 0) (effects (font (size 1.27 1.27)) (justify left top) (hide yes)))
  (property "Datasheet" "https://cdn-shop.adafruit.com/datasheets/WS2812B.pdf" (at 222.25 118.745 0) (effects (font (size 1.27 1.27)) (justify left top) (hide yes)))
  (property "Description" "RGB LED with integrated controller" (at 219.71 109.22 0) (effects (font (size 1.27 1.27)) (hide yes)))
  (pin "3")
  (pin "4")
  (pin "1")
  (pin "2"))
 (symbol
  (lib_id "LED:WS2812B")
  (at 243.84 87.63 0)
  (unit 1)
  (exclude_from_sim no)
  (in_bom yes)
  (on_board yes)
  (dnp no)
  (fields_autoplaced yes)
  (property "Reference" "D23" (at 255.27 81.2098 0) (effects (font (size 1.27 1.27))))
  (property "Value" "WS2812B" (at 255.27 83.7498 0) (effects (font (size 1.27 1.27))))
  (property "Footprint" "LED_SMD:LED_WS2812B_PLCC4_5.0x5.0mm_P3.2mm" (at 245.11 95.25 0) (effects (font (size 1.27 1.27)) (justify left top) (hide yes)))
  (property "Datasheet" "https://cdn-shop.adafruit.com/datasheets/WS2812B.pdf" (at 246.38 97.155 0) (effects (font (size 1.27 1.27)) (justify left top) (hide yes)))
  (property "Description" "RGB LED with integrated controller" (at 243.84 87.63 0) (effects (font (size 1.27 1.27)) (hide yes)))
  (pin "3")
  (pin "4")
  (pin "1")
  (pin "2"))
 (symbol
  (lib_id "LED:WS2812B")
  (at 172.72 109.22 0)
  (unit 1)
  (exclude_from_sim no)
  (in_bom yes)
  (on_board yes)
  (dnp no)
  (fields_autoplaced yes)
  (property "Reference" "D28" (at 184.15 102.7998 0) (effects (font (size 1.27 1.27))))
  (property "Value" "WS2812B" (at 184.15 105.3398 0) (effects (font (size 1.27 1.27))))
  (property "Footprint" "LED_SMD:LED_WS2812B_PLCC4_5.0x5.0mm_P3.2mm" (at 173.99 116.84 0) (effects (font (size 1.27 1.27)) (justify left top) (hide yes)))
  (property "Datasheet" "https://cdn-shop.adafruit.com/datasheets/WS2812B.pdf" (at 175.26 118.745 0) (effects (font (size 1.27 1.27)) (justify left top) (hide yes)))
  (property "Description" "RGB LED with integrated controller" (at 172.72 109.22 0) (effects (font (size 1.27 1.27)) (hide yes)))
  (pin "3")
  (pin "4")
  (pin "1")
  (pin "2"))
 (symbol
  (lib_id "LED:WS2812B")
  (at 80.01 109.22 0)
  (unit 1)
  (exclude_from_sim no)
  (in_bom yes)
  (on_board yes)
  (dnp no)
  (fields_autoplaced yes)
  (property "Reference" "D24" (at 91.44 102.7998 0) (effects (font (size 1.27 1.27))))
  (property "Value" "WS2812B" (at 91.44 105.3398 0) (effects (font (size 1.27 1.27))))
  (property "Footprint" "LED_SMD:LED_WS2812B_PLCC4_5.0x5.0mm_P3.2mm" (at 81.28 116.84 0) (effects (font (size 1.27 1.27)) (justify left top) (hide yes)))
  (property "Datasheet" "https://cdn-shop.adafruit.com/datasheets/WS2812B.pdf" (at 82.55 118.745 0) (effects (font (size 1.27 1.27)) (justify left top) (hide yes)))
  (property "Description" "RGB LED with integrated controller" (at 80.01 109.22 0) (effects (font (size 1.27 1.27)) (hide yes)))
  (pin "3")
  (pin "4")
  (pin "1")
  (pin "2"))
 (symbol
  (lib_id "LED:WS2812B")
  (at 105.41 129.54 0)
  (unit 1)
  (exclude_from_sim no)
  (in_bom yes)
  (on_board yes)
  (dnp no)
  (fields_autoplaced yes)
  (property "Reference" "D33" (at 116.84 123.1198 0) (effects (font (size 1.27 1.27))))
  (property "Value" "WS2812B" (at 116.84 125.6598 0) (effects (font (size 1.27 1.27))))
  (property "Footprint" "LED_SMD:LED_WS2812B_PLCC4_5.0x5.0mm_P3.2mm" (at 106.68 137.16 0) (effects (font (size 1.27 1.27)) (justify left top) (hide yes)))
  (property "Datasheet" "https://cdn-shop.adafruit.com/datasheets/WS2812B.pdf" (at 107.95 139.065 0) (effects (font (size 1.27 1.27)) (justify left top) (hide yes)))
  (property "Description" "RGB LED with integrated controller" (at 105.41 129.54 0) (effects (font (size 1.27 1.27)) (hide yes)))
  (pin "3")
  (pin "4")
  (pin "1")
  (pin "2"))
 (symbol
  (lib_id "Seeed_Studio_XIAO_Series:XIAO-RP2040-DIP")
  (at 107.95 35.56 0)
  (unit 1)
  (exclude_from_sim no)
  (in_bom yes)
  (on_board yes)
  (dnp no)
  (fields_autoplaced yes)
  (property "Reference" "U1" (at 121.92 33.02 0) (effects (font (size 1.27 1.27))))
  (property "Value" "XIAO-RP2040-DIP" (at 121.92 35.56 0) (effects (font (size 1.27 1.27))))
  (property "Footprint" "XIAO RP2040:XIAO-RP2040-DIP" (at 122.428 67.818 0) (effects (font (size 1.27 1.27)) (hide yes)))
  (property "Datasheet" "" (at 107.95 35.56 0) (effects (font (size 1.27 1.27)) (hide yes)))
  (property "Description" "" (at 107.95 35.56 0) (effects (font (size 1.27 1.27)) (hide yes)))
  (pin "8")
  (pin "1")
  (pin "3")
  (pin "5")
  (pin "6")
  (pin "4")
  (pin "7")
  (pin "13")
  (pin "11")
  (pin "12")
  (pin "10")
  (pin "2")
  (pin "14")
  (pin "9"))
 (symbol
  (lib_id "LED:WS2812B")
  (at 151.13 109.22 0)
  (unit 1)
  (exclude_from_sim no)
  (in_bom yes)
  (on_board yes)
  (dnp no)
  (fields_autoplaced yes)
  (property "Reference" "D27" (at 162.56 102.7998 0) (effects (font (size 1.27 1.27))))
  (property "Value" "WS2812B" (at 162.56 105.3398 0) (effects (font (size 1.27 1.27))))
  (property "Footprint" "LED_SMD:LED_WS2812B_PLCC4_5.0x5.0mm_P3.2mm" (at 152.4 116.84 0) (effects (font (size 1.27 1.27)) (justify left top) (hide yes)))
  (property "Datasheet" "https://cdn-shop.adafruit.com/datasheets/WS2812B.pdf" (at 153.67 118.745 0) (effects (font (size 1.27 1.27)) (justify left top) (hide yes)))
  (property "Description" "RGB LED with integrated controller" (at 151.13 109.22 0) (effects (font (size 1.27 1.27)) (hide yes)))
  (pin "3")
  (pin "4")
  (pin "1")
  (pin "2"))
 (symbol
  (lib_id "LED:WS2812B")
  (at 80.01 87.63 0)
  (unit 1)
  (exclude_from_sim no)
  (in_bom yes)
  (on_board yes)
  (dnp no)
  (fields_autoplaced yes)
  (property "Reference" "D16" (at 91.44 81.2098 0) (effects (font (size 1.27 1.27))))
  (property "Value" "WS2812B" (at 91.44 83.7498 0) (effects (font (size 1.27 1.27))))
  (property "Footprint" "LED_SMD:LED_WS2812B_PLCC4_5.0x5.0mm_P3.2mm" (at 81.28 95.25 0) (effects (font (size 1.27 1.27)) (justify left top) (hide yes)))
  (property "Datasheet" "https://cdn-shop.adafruit.com/datasheets/WS2812B.pdf" (at 82.55 97.155 0) (effects (font (size 1.27 1.27)) (justify left top) (hide yes)))
  (property "Description" "RGB LED with integrated controller" (at 80.01 87.63 0) (effects (font (size 1.27 1.27)) (hide yes)))
  (pin "3")
  (pin "4")
  (pin "1")
  (pin "2"))
 (symbol
  (lib_id "LED:WS2812B")
  (at 219.71 87.63 0)
  (unit 1)
  (exclude_from_sim no)
  (in_bom yes)
  (on_board yes)
  (dnp no)
  (fields_autoplaced yes)
  (property "Reference" "D22" (at 231.14 81.2098 0) (effects (font (size 1.27 1.27))))
  (property "Value" "WS2812B" (at 231.14 83.7498 0) (effects (font (size 1.27 1.27))))
  (property "Footprint" "LED_SMD:LED_WS2812B_PLCC4_5.0x5.0mm_P3.2mm" (at 220.98 95.25 0) (effects (font (size 1.27 1.27)) (justify left top) (hide yes)))
  (property "Datasheet" "https://cdn-shop.adafruit.com/datasheets/WS2812B.pdf" (at 222.25 97.155 0) (effects (font (size 1.27 1.27)) (justify left top) (hide yes)))
  (property "Description" "RGB LED with integrated controller" (at 219.71 87.63 0) (effects (font (size 1.27 1.27)) (hide yes)))
  (pin "3")
  (pin "4")
  (pin "1")
  (pin "2"))
 (symbol
  (lib_id "Switch:SW_Push")
  (at 92.71 50.8 0)
  (unit 1)
  (exclude_from_sim no)
  (in_bom yes)
  (on_board yes)
  (dnp no)
  (fields_autoplaced yes)
  (property "Reference" "SW1" (at 92.71 43.18 0) (effects (font (size 1.27 1.27))))
  (property "Value" "SW_Push" (at 92.71 45.72 0) (effects (font (size 1.27 1.27))))
  (property "Footprint" "Button_Switch_THT:SW_PUSH_6mm_H5mm" (at 92.71 45.72 0) (effects (font (size 1.27 1.27)) (hide yes)))
  (property "Datasheet" "~" (at 92.71 45.72 0) (effects (font (size 1.27 1.27)) (hide yes)))
  (property "Description" "Push button switch, generic, two pins" (at 92.71 50.8 0) (effects (font (size 1.27 1.27)) (hide yes)))
  (pin "2")
  (pin "1"))
 (symbol
  (lib_id "LED:WS2812B")
  (at 127 87.63 0)
  (unit 1)
  (exclude_from_sim no)
  (in_bom yes)
  (on_board yes)
  (dnp no)
  (fields_autoplaced yes)
  (property "Reference" "D18" (at 138.43 81.2098 0) (effects (font (size 1.27 1.27))))
  (property "Value" "WS2812B" (at 138.43 83.7498 0) (effects (font (size 1.27 1.27))))
  (property "Footprint" "LED_SMD:LED_WS2812B_PLCC4_5.0x5.0mm_P3.2mm" (at 128.27 95.25 0) (effects (font (size 1.27 1.27)) (justify left top) (hide yes)))
  (property "Datasheet" "https://cdn-shop.adafruit.com/datasheets/WS2812B.pdf" (at 129.54 97.155 0) (effects (font (size 1.27 1.27)) (justify left top) (hide yes)))
  (property "Description" "RGB LED with integrated controller" (at 127 87.63 0) (effects (font (size 1.27 1.27)) (hide yes)))
  (pin "3")
  (pin "4")
  (pin "1")
  (pin "2"))
 (symbol
  (lib_id "Device:C_Polarized")
  (at 146.05 35.56 0)
  (unit 1)
  (exclude_from_sim no)
  (in_bom yes)
  (on_board yes)
  (dnp no)
  (fields_autoplaced yes)
  (property "Reference" "C1" (at 149.86 33.4009 0) (effects (font (size 1.27 1.27)) (justify left)))
  (property "Value" "100nF" (at 149.86 35.9409 0) (effects (font (size 1.27 1.27)) (justify left)))
  (property "Footprint" "Capacitor_SMD:C_0603_1608Metric" (at 147.0152 39.37 0) (effects (font (size 1.27 1.27)) (hide yes)))
  (property "Datasheet" "~" (at 146.05 35.56 0) (effects (font (size 1.27 1.27)) (hide yes)))
  (property "Description" "Polarized capacitor" (at 146.05 35.56 0) (effects (font (size 1.27 1.27)) (hide yes)))
  (pin "1")
  (pin "2"))
 (symbol
  (lib_id "LED:WS2812B")
  (at 196.85 109.22 0)
  (unit 1)
  (exclude_from_sim no)
  (in_bom yes)
  (on_board yes)
  (dnp no)
  (fields_autoplaced yes)
  (property "Reference" "D29" (at 208.28 102.7998 0) (effects (font (size 1.27 1.27))))
  (property "Value" "WS2812B" (at 208.28 105.3398 0) (effects (font (size 1.27 1.27))))
  (property "Footprint" "LED_SMD:LED_WS2812B_PLCC4_5.0x5.0mm_P3.2mm" (at 198.12 116.84 0) (effects (font (size 1.27 1.27)) (justify left top) (hide yes)))
  (property "Datasheet" "https://cdn-shop.adafruit.com/datasheets/WS2812B.pdf" (at 199.39 118.745 0) (effects (font (size 1.27 1.27)) (justify left top) (hide yes)))
  (property "Description" "RGB LED with integrated controller" (at 196.85 109.22 0) (effects (font (size 1.27 1.27)) (hide yes)))
  (pin "3")
  (pin "4")
  (pin "1")
  (pin "2"))
 (symbol
  (lib_id "LED:WS2812B")
  (at 196.85 87.63 0)
  (unit 1)
  (exclude_from_sim no)
  (in_bom yes)
  (on_board yes)
  (dnp no)
  (fields_autoplaced yes)
  (property "Reference" "D21" (at 208.28 81.2098 0) (effects (font (size 1.27 1.27))))
  (property "Value" "WS2812B" (at 208.28 83.7498 0) (effects (font (size 1.27 1.27))))
  (property "Footprint" "LED_SMD:LED_WS2812B_PLCC4_5.0x5.0mm_P3.2mm" (at 198.12 95.25 0) (effects (font (size 1.27 1.27)) (justify left top) (hide yes)))
  (property "Datasheet" "https://cdn-shop.adafruit.com/datasheets/WS2812B.pdf" (at 199.39 97.155 0) (effects (font (size 1.27 1.27)) (justify left top) (hide yes)))
  (property "Description" "RGB LED with integrated controller" (at 196.85 87.63 0) (effects (font (size 1.27 1.27)) (hide yes)))
  (pin "3")
  (pin "4")
  (pin "1")
  (pin "2"))
 (symbol
  (lib_id "LED:WS2812B")
  (at 152.4 129.54 0)
  (unit 1)
  (exclude_from_sim no)
  (in_bom yes)
  (on_board yes)
  (dnp no)
  (fields_autoplaced yes)
  (property "Reference" "D35" (at 163.83 123.1198 0) (effects (font (size 1.27 1.27))))
  (property "Value" "WS2812B" (at 163.83 125.6598 0) (effects (font (size 1.27 1.27))))
  (property "Footprint" "LED_SMD:LED_WS2812B_PLCC4_5.0x5.0mm_P3.2mm" (at 153.67 137.16 0) (effects (font (size 1.27 1.27)) (justify left top) (hide yes)))
  (property "Datasheet" "https://cdn-shop.adafruit.com/datasheets/WS2812B.pdf" (at 154.94 139.065 0) (effects (font (size 1.27 1.27)) (justify left top) (hide yes)))
  (property "Description" "RGB LED with integrated controller" (at 152.4 129.54 0) (effects (font (size 1.27 1.27)) (hide yes)))
  (pin "3")
  (pin "4")
  (pin "1")
  (pin "2"))
 (symbol
  (lib_id "LED:WS2812B")
  (at 243.84 109.22 0)
  (unit 1)
  (exclude_from_sim no)
  (in_bom yes)
  (on_board yes)
  (dnp no)
  (fields_autoplaced yes)
  (property "Reference" "D31" (at 255.27 102.7998 0) (effects (font (size 1.27 1.27))))
  (property "Value" "WS2812B" (at 255.27 105.3398 0) (effects (font (size 1.27 1.27))))
  (property "Footprint" "LED_SMD:LED_WS2812B_PLCC4_5.0x5.0mm_P3.2mm" (at 245.11 116.84 0) (effects (font (size 1.27 1.27)) (justify left top) (hide yes)))
  (property "Datasheet" "https://cdn-shop.adafruit.com/datasheets/WS2812B.pdf" (at 246.38 118.745 0) (effects (font (size 1.27 1.27)) (justify left top) (hide yes)))
  (property "Description" "RGB LED with integrated controller" (at 243.84 109.22 0) (effects (font (size 1.27 1.27)) (hide yes)))
  (pin "3")
  (pin "4")
  (pin "1")
  (pin "2"))
 (symbol
  (lib_id "LED:WS2812B")
  (at 81.28 129.54 0)
  (unit 1)
  (exclude_from_sim no)
  (in_bom yes)
  (on_board yes)
  (dnp no)
  (fields_autoplaced yes)
  (property "Reference" "D32" (at 92.71 123.1198 0) (effects (font (size 1.27 1.27))))
  (property "Value" "WS2812B" (at 92.71 125.6598 0) (effects (font (size 1.27 1.27))))
  (property "Footprint" "LED_SMD:LED_WS2812B_PLCC4_5.0x5.0mm_P3.2mm" (at 82.55 137.16 0) (effects (font (size 1.27 1.27)) (justify left top) (hide yes)))
  (property "Datasheet" "https://cdn-shop.adafruit.com/datasheets/WS2812B.pdf" (at 83.82 139.065 0) (effects (font (size 1.27 1.27)) (justify left top) (hide yes)))
  (property "Description" "RGB LED with integrated controller" (at 81.28 129.54 0) (effects (font (size 1.27 1.27)) (hide yes)))
  (pin "3")
  (pin "4")
  (pin "1")
  (pin "2"))
 (symbol
  (lib_id "LED:WS2812B")
  (at 127 109.22 0)
  (unit 1)
  (exclude_from_sim no)
  (in_bom yes)
  (on_board yes)
  (dnp no)
  (fields_autoplaced yes)
  (property "Reference" "D26" (at 138.43 102.7998 0) (effects (font (size 1.27 1.27))))
  (property "Value" "WS2812B" (at 138.43 105.3398 0) (effects (font (size 1.27 1.27))))
  (property "Footprint" "LED_SMD:LED_WS2812B_PLCC4_5.0x5.0mm_P3.2mm" (at 128.27 116.84 0) (effects (font (size 1.27 1.27)) (justify left top) (hide yes)))
  (property "Datasheet" "https://cdn-shop.adafruit.com/datasheets/WS2812B.pdf" (at 129.54 118.745 0) (effects (font (size 1.27 1.27)) (justify left top) (hide yes)))
  (property "Description" "RGB LED with integrated controller" (at 127 109.22 0) (effects (font (size 1.27 1.27)) (hide yes)))
  (pin "3")
  (pin "4")
  (pin "1")
  (pin "2"))
 (sheet_instances
  (path ""
   (page "1")))
 (embedded_fonts no))
